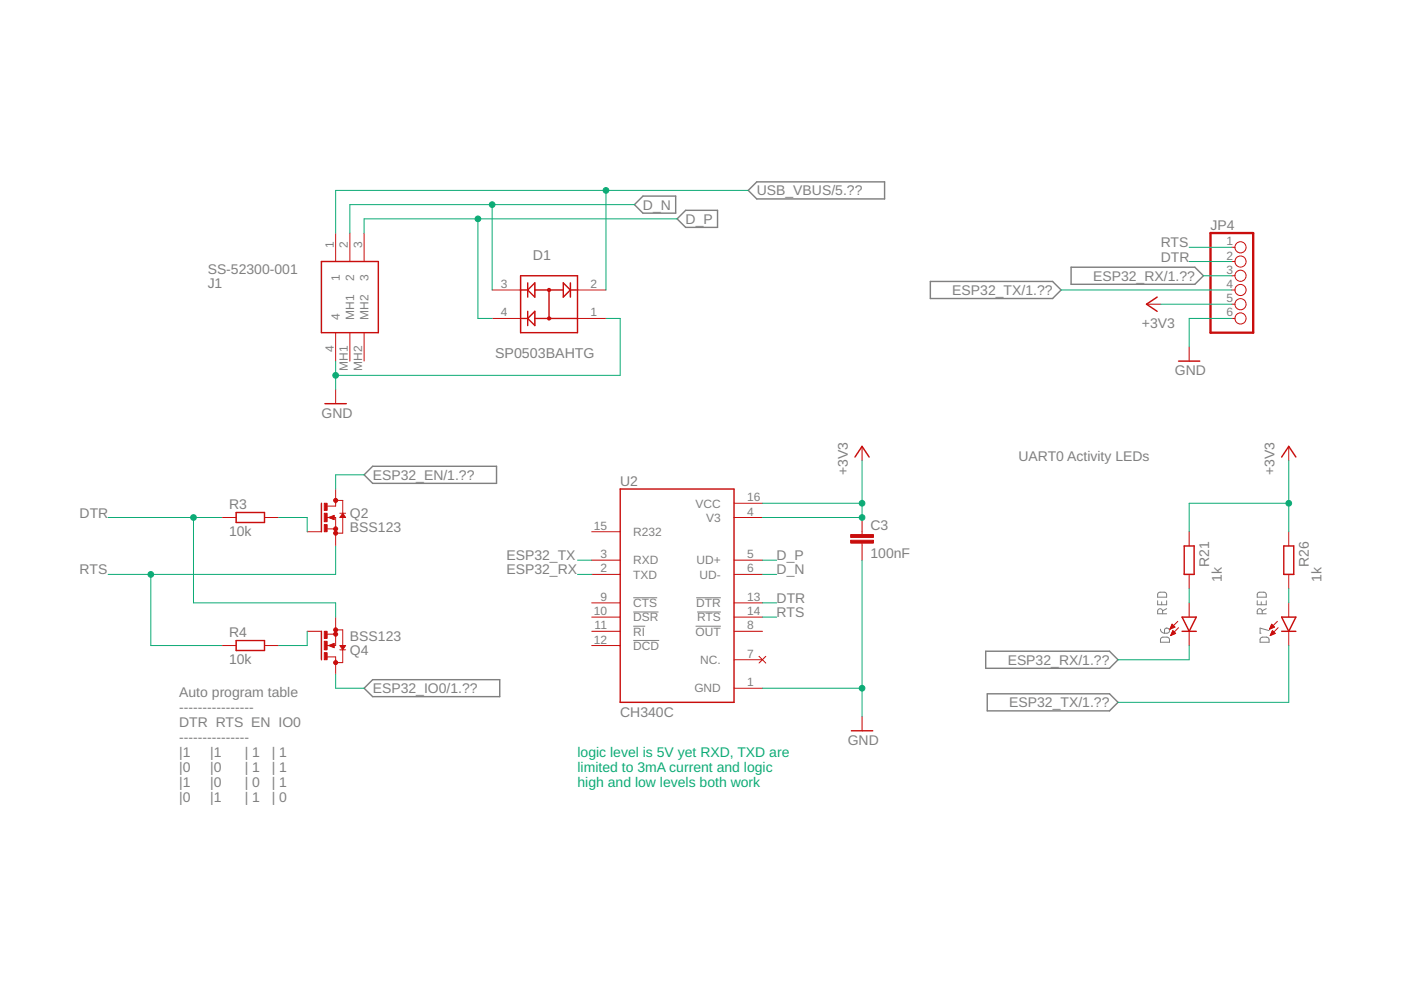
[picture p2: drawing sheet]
<svg xmlns="http://www.w3.org/2000/svg" width="250mm" height="176mm" viewBox="0 0 250 176" stroke-linecap="round" stroke-linejoin="round" font-family="sans-serif">
<g fill="none" stroke="#808080" stroke-width=".18">
<path d="M113.1 106.7h4.2M113.1 114.3h4.6M113.1 109.3h4.5M113.1 111.8h2.1M124.2 111.8h4.5M124.3 106.7h4.4M124.5 109.3h4.2M206.7 107.3v.7h1.6v-.7M206.8 105.9l1-.2a.43 .43 0 0 1 .5 .5v.4h-1.6zM207.2 112.3a.7 .7 0 0 0 .7 .8M207.3 113.9a1.3 1.3 0 0 1 1.2-.1l.3 .2v.7h-1.6zM207.4 107.4v.6"/>
<path d="M207.6 109.6v-.5a.44 .44 0 0 0-.5-.4 .44 .44 0 0 0-.4 .4v.5h1.6M208 112.2a.47 .47 0 0 1 .8 .2 .47 .47 0 0 1-.5 .7h-.4zM208.3 108.7l-.7 .4M224.5 107.3v.7h1.6v-.7M224.6 105.9l1-.2a.43 .43 0 0 1 .5 .5v.4h-1.6zM225.1 113.9a1.3 1.3 0 0 1 1.2-.1l.2 .2 .1 .7h-1.6zM225.2 107.4v.6M225.3 109.6v-.5a.44 .44 0 0 0-.4-.4 .44 .44 0 0 0-.4 .4v.5h1.6M226.1 108.7l-.8 .4M226.6 112.6l-1.6-.5v1h.1"/>
</g>
<path d="M113.3 36.5l1.5-1.5h5.8v3.1h-5.8zM120.9 39.1l1.5-1.6h5.7v3.1h-5.7zM133.6 34l1.5-1.5h22.8v3h-22.8zM166.1 50.2h21.8l1.5 1.6-1.5 1.5h-21.8zM191.2 47.7h22.1l1.5 1.5-1.5 1.6h-22.1zM65 84.8l1.5-1.6h22.1v3.1h-22.1zM176 116.3h22.1l1.5 1.5-1.5 1.5h-22.1zM66.5 121.3h22.7v3.1h-22.7l-1.5-1.5zM176.3 123.9h21.8l1.5 1.5-1.5 1.5h-21.8z" fill="none" stroke="#808080" stroke-width=".25"/>
<g fill="none" stroke="#c90d0c" stroke-width=".25">
<path d="M57.4 46.7h10.1v12.7h-10.1zM92.9 49.2h10.2v10.2h-10.2zM92.9 56.9h1.3M92.9 51.8h1.3M94.2 51.8l1.3-1.3v2.5zM94.2 56.9l1.3-1.3v2.5zM94.2 50.5v2.5M94.2 55.6v2.5M95.5 56.9h7.6M95.5 51.8h5.1M98 51.8v5.1M100.6 50.5l1.2 1.3-1.2 1.2z"/>
<path d="M101.8 51.8h1.3M101.8 50.5v2.5M206.6 53l-1.9 1.3 1.9 1.3M58 72.1h3.8M210.4 64.5h3.8M42.2 91.5h5v1.8h-5zM57.4 89.9v5M58.9 92.4l.6 .2v-.5l-.5 .3M61.2 91.9l.2 .4h-.5zM110.7 87.3h20.3v38.1h-20.3zM152.6 81.6l1.3-1.9 1.3 1.9M211.4 97.5h1.8v5.1h-1.8z"/>
<path d="M228.8 81.6l1.3-1.9 1.3 1.9M229.2 97.5h1.8v5.1h-1.8zM42.2 114.4h5v1.7h-5zM57.4 112.7v5.1M58.9 115.3l.6-.3v.5l-.5-.2M60.9 115.4h.5l-.2 .4zM211 110.2h2.6l-1.3 2.5zM211 112.7h2.6M228.8 112.7h2.6M228.8 110.2h2.6l-1.3 2.5zM152 130.5h3.8"/>
<circle cx="98" cy="56.9" r=".25"/>
<circle cx="98" cy="51.8" r=".25"/>
</g>
<g fill="none" stroke="#c90d0c" stroke-width=".18">
<path d="M59.9 41.6v5.1M59.9 59.4v5.1M62.5 41.6v5.1M62.5 59.4v5.1M65 41.6v5.1M65 59.4v5.1M87.9 56.9h5M87.9 51.8h5M103.1 56.9h5.1M103.1 51.8h5.1M204.7 54.3h2.5M219.9 56.9h.6"/>
<path d="M219.9 51.8h.6M219.9 54.3h.6M219.9 44.2h.6M219.9 46.7h.6M219.9 49.2h.6M59.9 69.5v2.6M153.9 79.7v2.5M212.3 61.9v2.6M230.1 79.7v2.5M39.6 92.4h2.6M47.2 92.4h2.6M54.8 94.9h2.6"/>
<path d="M58.4 92.4h1.5v5.1M58.4 94.4h1.5M58.7 92.4l1-.4v.8zM59.9 87.3v3.1h-1.5M59.9 89.3h1.3v5.9h-1.3M60.7 91.6h1M61.2 91.6l.5 .8h-1zM105.6 94.9h5.1M131 92.4h5.1M131 89.9h5.1M153.9 92.4v3M153.9 97v3"/>
<path d="M212.3 94.9v2.6M230.1 94.9v2.6M39.6 115.3h2.6M47.2 115.3h2.6M54.8 112.7h2.6M58.4 117.3h1.5v3M58.4 113.2h1.5M58.7 115.3l1-.4v.7zM59.9 110.2v5.1h-1.5M59.9 112.5h1.3v5.8h-1.3M60.7 115.3h1l-.5 .7zM60.7 116h1"/>
<path d="M105.6 107.6h5.1M105.6 115.3h5.1M105.6 110.2h5.1M105.6 112.7h5.1M105.6 100h5.1M105.6 102.6h5.1M131 107.6h5.1M131 110.2h5.1M131 112.7h5.1M131 117.8h5.1M131 100h5.1M131 102.6h5.1"/>
<path d="M135.5 117.2l1.2 1.2M136.7 117.2l-1.2 1.2M208.9 112.3h.1M208.9 112.2h.3M209 112.1h.4M209 112h.7M209 113.4h.1M209.1 111.8h.6M209.1 113.3h.3M209.1 111.7h.4M209.1 113.2h.6M209.2 111.6h.2"/>
<path d="M209.2 113.1h.6M209.2 111.5h.1M209.2 112.9h.5M209.3 111.4l.5 .6-.9 .3zM209.3 112.8h.3M209.3 112.7h.2M209.4 112.6l.5 .5-.9 .4zM210.3 110.9l-1.4 1.4M210.4 112.1l-1.4 1.4M212.3 102.6v2.5M212.3 107.6v2.6M212.3 112.7v2.6"/>
<path d="M226.7 112.3h.1M226.7 112.2h.2M226.8 112.1h.4M226.8 112h.7M226.8 113.4h.1M226.9 111.8h.5M226.9 113.3h.3M226.9 111.7h.4M226.9 113.2h.6M226.9 113.1h.7M227 111.6h.2M227 111.5h.1"/>
<path d="M227 112.9h.5M227 111.4l.5 .6-.8 .3zM227.1 112.8h.3M227.1 112.7h.2M227.2 112.6l.5 .5-.9 .4zM228 110.9l-1.3 1.4M228.2 112.1l-1.4 1.4M230.1 102.6v2.5M230.1 107.6v2.6M230.1 112.7v2.6M131 122.9h5.1M153.9 127.9v2.6"/>
<circle cx="221.5" cy="44.2" r=".99"/>
<circle cx="221.5" cy="46.7" r=".99"/>
<circle cx="221.5" cy="49.2" r=".99"/>
<circle cx="221.5" cy="51.8" r=".99"/>
<circle cx="221.5" cy="54.3" r=".99"/>
<circle cx="221.5" cy="56.9" r=".99"/>
</g>
<g fill="#c90d0c" stroke="#c90d0c" stroke-width=".18">
<path d="M151.9 96.5h4v.5h-4z"/>
<path d="M151.9 95.4h4v.5h-4z"/>
<path d="M57.9 116.5h.5v1.3h-.5z"/>
<path d="M57.9 112.7h.5v1.3h-.5z"/>
<path d="M57.9 114.5h.5v1.5h-.5z"/>
<path d="M57.9 89.9h.5v1.2h-.5z"/>
<path d="M57.9 93.7h.5v1.2h-.5z"/>
<path d="M57.9 91.6h.5v1.6h-.5z"/>
</g>
<path d="M216.1 41.6h7.6v17.8h-7.6z" fill="none" stroke="#c90d0c" stroke-width=".42"/>
<g fill="#c90d0c" stroke="#c90d0c" stroke-width=".18">
<circle cx="59.9" cy="112.5" r=".36"/>
<circle cx="59.9" cy="113.2" r=".36"/>
<circle cx="59.9" cy="118.3" r=".36"/>
<circle cx="59.9" cy="95.2" r=".36"/>
<circle cx="59.9" cy="94.4" r=".36"/>
<circle cx="59.9" cy="89.3" r=".36"/>
</g>
<g fill="none" stroke="#0dab76" stroke-width=".18">
<path d="M85.3 39.1v17.8h2.6M87.9 36.5v15.3M108.2 34v17.8M113.3 36.5h-50.8v5.1M120.9 39.1h-55.9v2.5M133.6 34h-73.7v7.6M108.2 56.9h2.5v10.1h-50.8M189.4 51.8h30.5M207.2 54.3h12.7M212.3 46.7h7.6M212.3 44.2h7.6M214.8 49.2h5.1"/>
<path d="M219.9 56.9h-7.6v5M59.9 64.5v5M19.3 92.4h20.3M34.5 92.4v15.2h25.4v2.6M49.8 92.4h5v2.5M59.9 97.5v5.1h-40.6M65 84.8h-5.1v2.5M136.1 89.9h17.8M153.9 82.2v10.2h-17.8M230.1 89.9h-17.8v5M230.1 82.2v12.7M26.9 102.6v12.7h12.7"/>
<path d="M54.8 112.7v2.6h-5M103.1 102.6h2.5M103.1 100h2.5M136.1 102.6h2.6M136.1 100h2.6M136.1 107.6h2.6M136.1 110.2h2.6M153.9 100v27.9M212.3 105.1v2.5M212.3 115.3v2.5h-12.7M230.1 115.3v10.1h-30.5M230.1 105.1v2.5"/>
<path d="M59.9 120.3v2.6h5.1M136.1 122.9h17.8"/>
</g>
<g fill="#0dab76" stroke="#0dab76" stroke-width=".18">
<circle cx="87.9" cy="36.5" r=".51"/>
<circle cx="85.3" cy="39.1" r=".51"/>
<circle cx="108.2" cy="34" r=".51"/>
<circle cx="153.9" cy="122.9" r=".51"/>
<circle cx="59.9" cy="67" r=".51"/>
<circle cx="34.5" cy="92.4" r=".51"/>
<circle cx="26.9" cy="102.6" r=".51"/>
<circle cx="230.1" cy="89.9" r=".51"/>
<circle cx="153.9" cy="92.4" r=".51"/>
<circle cx="153.9" cy="89.9" r=".51"/>
</g>
<g font-size="2.5" fill="#808080">
<text x="135.1" y="34.9">USB_VBUS/5.??</text>
<text x="114.8" y="37.4">D_N</text>
<text x="122.4" y="40">D_P</text>
<text x="216.1" y="41">JP4</text>
<text x="95.1" y="46.5">D1</text>
<text x="207.2" y="46.7">DTR</text>
<text x="207.2" y="44.2">RTS</text>
<text x="37.1" y="48.8">SS-52300-001</text>
<text x="37.1" y="51.4">J1</text>
<text x="170" y="52.7">ESP32_TX/1.??</text>
<text x="195.1" y="50.1">ESP32_RX/1.??</text>
<text x="203.9" y="58.6">+3V3</text>
<text x="88.4" y="63.8">SP0503BAHTG</text>
<text x="209.8" y="67">GND</text>
<text x="57.4" y="74.6">GND</text>
<text x="181.8" y="82.2">UART0 Activity LEDs</text>
<text x="66.5" y="85.7">ESP32_EN/1.??</text>
<text x="110.7" y="86.7">U2</text>
<text x="151.4" y="84.8" transform="rotate(-90 151.4 84.8)">+3V3</text>
<text x="227.5" y="84.8" transform="rotate(-90 227.5 84.8)">+3V3</text>
<text x="14.2" y="92.4">DTR</text>
<text x="40.9" y="95.7">10k</text>
<text x="40.9" y="90.9">R3</text>
<text x="62.5" y="94.9">BSS123</text>
<text x="62.5" y="92.4">Q2</text>
<text x="155.4" y="94.6">C3</text>
<text x="90.4" y="100">ESP32_TX</text>
<text x="138.7" y="100">D_P</text>
<text x="155.4" y="99.6">100nF</text>
<text x="215.9" y="101.3" transform="rotate(-90 215.9 101.3)">R21</text>
<text x="233.7" y="101.3" transform="rotate(-90 233.7 101.3)">R26</text>
<text x="14.2" y="102.5">RTS</text>
<text x="90.4" y="102.5">ESP32_RX</text>
<text x="138.7" y="102.5">D_N</text>
<text x="138.7" y="107.6">DTR</text>
<text x="218.1" y="103.8" transform="rotate(-90 218.1 103.8)">1k</text>
<text x="235.9" y="103.8" transform="rotate(-90 235.9 103.8)">1k</text>
<text x="40.9" y="113.7">R4</text>
<text x="138.7" y="110.2">RTS</text>
<text x="40.9" y="118.5">10k</text>
<text x="62.5" y="114.5">BSS123</text>
<text x="62.5" y="117">Q4</text>
<text x="179.9" y="118.7">ESP32_RX/1.??</text>
<text x="32" y="124.5">Auto program table</text>
<text x="66.5" y="123.8">ESP32_IO0/1.??</text>
<text x="32" y="127.2">----------------</text>
<text x="32" y="129.8">DTR RTS EN IO0</text>
<text x="110.7" y="127.9">CH340C</text>
<text x="180.2" y="126.3">ESP32_TX/1.??</text>
<text x="32" y="132.5">---------------</text>
<text x="32" y="135.2">|1</text>
<text x="32" y="137.8">|0</text>
<text x="37.5" y="135.2">|1</text>
<text x="37.5" y="137.8">|0</text>
<text x="43.7" y="135.2">| 1</text>
<text x="43.7" y="137.8">| 1</text>
<text x="48.5" y="135.2">| 1</text>
<text x="48.5" y="137.8">| 1</text>
<text x="151.4" y="133">GND</text>
<text x="32" y="140.5">|1</text>
<text x="32" y="143.2">|0</text>
<text x="37.5" y="140.5">|0</text>
<text x="37.5" y="143.2">|1</text>
<text x="43.7" y="140.5">| 0</text>
<text x="43.7" y="143.2">| 1</text>
<text x="48.5" y="140.5">| 1</text>
<text x="48.5" y="143.2">| 0</text>
</g>
<g font-size="2.5" fill="#0dab76">
<text x="103.1" y="135.2">logic level is 5V yet RXD, TXD are</text>
<text x="103.1" y="137.8">limited to 3mA current and logic</text>
<text x="103.1" y="140.5">high and low levels both work</text>
</g>
<g font-size="2.1" fill="#808080">
<text x="59.6" y="44.4" transform="rotate(-90 59.6 44.4)">1</text>
<text x="62.1" y="44.4" transform="rotate(-90 62.1 44.4)">2</text>
<text x="64.7" y="44.4" transform="rotate(-90 64.7 44.4)">3</text>
<text x="218.9" y="43.8">1</text>
<text x="218.9" y="46.3">2</text>
<text x="60.7" y="50.2" transform="rotate(-90 60.7 50.2)">1</text>
<text x="63.2" y="50.2" transform="rotate(-90 63.2 50.2)">2</text>
<text x="65.8" y="50.2" transform="rotate(-90 65.8 50.2)">3</text>
<text x="89.4" y="51.4">3</text>
<text x="105.4" y="51.4">2</text>
<text x="218.9" y="48.9">3</text>
<text x="218.9" y="51.4">4</text>
<text x="218.9" y="54">5</text>
<text x="60.7" y="57.1" transform="rotate(-90 60.7 57.1)">4</text>
<text x="63.2" y="57.1" transform="rotate(-90 63.2 57.1)">MH1</text>
<text x="65.8" y="57.1" transform="rotate(-90 65.8 57.1)">MH2</text>
<text x="89.4" y="56.5">4</text>
<text x="105.4" y="56.5">1</text>
<text x="218.9" y="56.5">6</text>
<text x="59.6" y="62.9" transform="rotate(-90 59.6 62.9)">4</text>
<text x="62.1" y="66.2" transform="rotate(-90 62.1 66.2)">MH1</text>
<text x="64.7" y="66.2" transform="rotate(-90 64.7 66.2)">MH2</text>
<text x="133.4" y="89.5">16</text>
<text x="106" y="94.6">15</text>
<text x="113.1" y="95.7">R232</text>
<text x="124.2" y="90.6">VCC</text>
<text x="126.1" y="93.2">V3</text>
<text x="133.4" y="92">4</text>
<text x="107.2" y="99.7">3</text>
<text x="113.1" y="100.8">RXD</text>
<text x="124.4" y="100.8">UD+</text>
<text x="133.4" y="99.7">5</text>
<text x="107.2" y="107.3">9</text>
<text x="107.2" y="102.2">2</text>
<text x="113.1" y="103.3">TXD</text>
<text x="124.9" y="103.3">UD-</text>
<text x="133.4" y="107.3">13</text>
<text x="133.4" y="102.2">6</text>
<text x="106" y="109.8">10</text>
<text x="106.2" y="112.4">11</text>
<text x="113.1" y="108.4">CTS</text>
<text x="113.1" y="110.9">DSR</text>
<text x="113.1" y="113.5">RI</text>
<text x="124.2" y="113.5">OUT</text>
<text x="124.3" y="108.4">DTR</text>
<text x="124.5" y="110.9">RTS</text>
<text x="133.4" y="112.4">8</text>
<text x="133.4" y="109.8">14</text>
<text x="106" y="114.9">12</text>
<text x="113.1" y="116">DCD</text>
<text x="125" y="118.5">NC.</text>
<text x="133.4" y="117.4">7</text>
<text x="124" y="123.6">GND</text>
<text x="133.4" y="122.5">1</text>
</g>
</svg>
